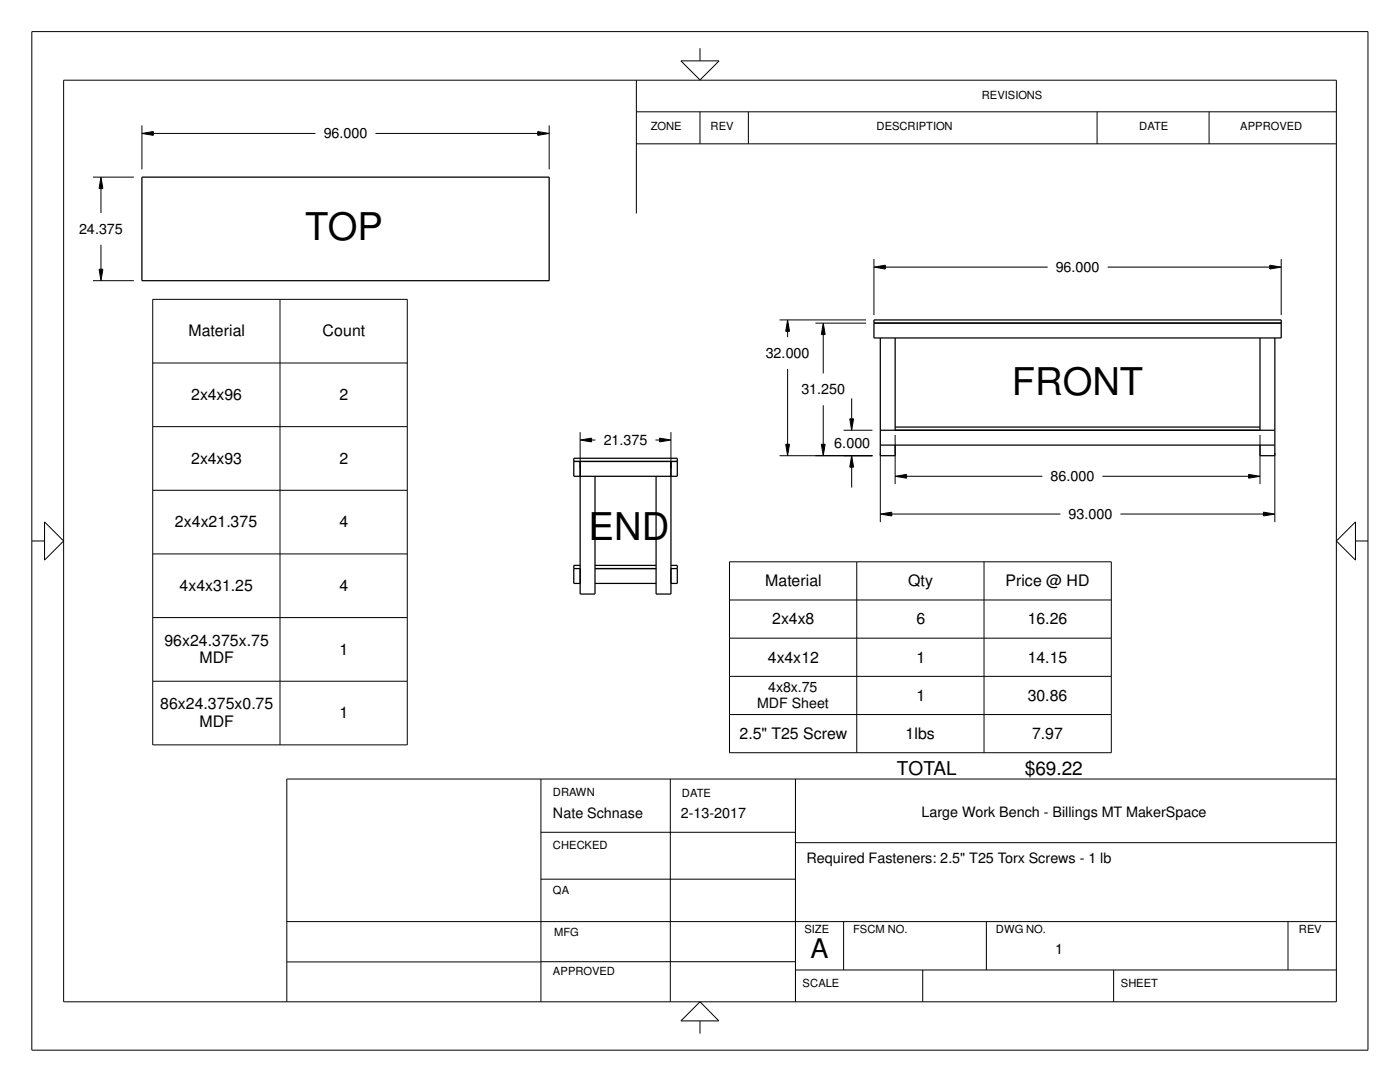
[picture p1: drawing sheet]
<svg xmlns="http://www.w3.org/2000/svg" width="279mm" height="216mm" viewBox="0 0 279 216" stroke-linecap="round" stroke-linejoin="round" font-family="sans-serif">
<g fill="none" stroke="#000" stroke-width=".25">
<path d="M28.3 35.3h81.3v20.7h-81.3zM174.4 63.8h81.3v3.6h-81.3zM174.4 64.5h81.3M175.7 67.4v23.5h2.9v-2.1M178.6 67.4v18.5M251.5 67.4v18.5M254.4 67.4v23.5h-2.9v-2.1M114.5 91.4h20.7v3.6h-20.7zM114.5 92.1h20.7M115.8 92.1v26.4h2.9v-23.5M133.9 92.1v26.4h-3v-23.5M175.7 88.8h78.7"/>
<path d="M175.7 85.9h78.7M178.6 85.2h72.9M114.5 113.5h1.3M115.8 112.8h-1.3v3.6h1.3M118.7 116.4h12.2M118.7 113.5h12.2M118.7 112.8h12.2M133.9 112.8h1.3v3.6h-1.3M133.9 113.5h1.3"/>
</g>
<g fill="none" stroke="#000" stroke-width=".2">
<path d="M6.3 6.3h266.7v203.2h-266.7zM12.7 16h254v183.9h-254zM127 16v26.6M135.9 12.1h7.6l-3.8 3.9zM139.7 9.6v2.5M18.5 35.3h8.2M20.2 37.6v4.9M20.2 35.3l.3 2.3h-.7zM28.3 25v8.8M28.3 26.6l2.3-.4v.8zM30.6 26.6h32.3M74.9 26.6h32.4"/>
<path d="M107.3 26.2l2.3 .4-2.3 .4zM109.6 25v8.8M127 22.3h139.7M127 28.7h139.7M139.7 22.3v6.4M149.4 22.3v6.4M218.9 22.3v6.4M241.3 22.3v6.4M18.5 56h8.2M19.8 53.7h.7l-.3 2.3zM20.2 48.9v4.8M30.5 59.7h50.8v88.9h-50.8z"/>
<path d="M55.9 59.7v88.9M174.4 51.7v11.2M174.4 53.3l2.3-.4v.8zM176.7 53.3h32.4M221.1 53.3h32.3M253.4 52.9l2.3 .4-2.3 .4zM255.7 51.7v11.2M30.5 72.4h50.8M155.6 63.8h17.2M157.2 63.8l.4 2.3h-.8zM157.2 66.1v1.2M157.2 73.6v15"/>
<path d="M162.7 64.5h10.1M164.3 64.5l.4 2.3h-.8zM164.3 66.8v7.7M170 79.5v4.1M30.5 85.1h50.8M30.5 97.8h50.8M115.8 86.2v7.2M115.8 87.8l2.3-.4v.8zM118.1 87.8h.7M130.8 87.8h.8M131.6 87.4l2.3 .4-2.3 .4zM133.9 86.2v7.2"/>
<path d="M155.6 90.9h18.5M156.8 88.6h.8l-.4 2.3zM163.9 88.6h.8l-.4 2.3zM164.3 80.9v7.7M168.4 85.9h5.7M169.6 83.6h.7l-.3 2.3zM170 93.2v4.1M170 90.9l.3 2.3h-.7zM175.7 90.4v13.8M178.6 86.8v9.8M178.6 95l2.3-.3v.7zM180.9 95h27.1"/>
<path d="M220 95h29.2M249.2 94.7l2.3 .3-2.3 .4zM251.5 86.8v9.8M254.4 90.4v13.8M6.3 107.9h2.6M8.9 104.1l3.8 3.8-3.8 3.9zM30.5 110.5h50.8M145.6 112.1h76.2v38.1h-76.2zM145.6 119.7h76.2M171 112.1v38.1M175.7 102.6l2.3-.4v.8zM178 102.6h33.6"/>
<path d="M196.4 112.1v38.1M223.6 102.6h28.5M252.1 102.2l2.3 .4-2.3 .4zM270.5 104.1v7.7l-3.8-3.9zM270.5 107.9h2.5M30.5 123.2h50.8M30.5 135.9h50.8M145.6 127.3h76.2M145.6 135h76.2M107.9 155.4v44.5M133.8 155.4v44.5M145.6 142.6h76.2"/>
<path d="M158.7 155.4v44.5M266.7 155.4h-209.5v44.5M107.9 175.4h50.8M107.9 166.1h50.8M158.7 168.1h108M57.2 191.9h50.7M57.2 183.9h209.5M107.9 191.9h50.8M139.7 199.9l3.8 3.8h-7.6zM158.7 193.5h108M168.4 183.9v9.6M184.1 193.5v6.4"/>
<path d="M196.8 183.9v9.6M222.2 193.5v6.4M257 183.9v9.6M139.7 203.7v2.5"/>
</g>
<g fill="#000">
<path d="M107.3 26.3l2.3 .3-2.3 .4zM253.4 53l2.3 .3-2.3 .4zM131.6 87.5l2.3 .3-2.3 .4zM249.2 94.7l2.3 .3-2.3 .4zM252.1 102.2l2.3 .4-2.3 .4z"/>
<path d="M20.2 35.4l.3 2.2h-.7z" fill-rule="evenodd"/>
<path d="M28.3 26.6l2.3-.3v.7z" fill-rule="evenodd"/>
<path d="M19.8 53.7h.7l-.3 2.3z" fill-rule="evenodd"/>
<path d="M174.4 53.3l2.3-.3v.7z" fill-rule="evenodd"/>
<path d="M157.2 63.9l.4 2.2h-.8z" fill-rule="evenodd"/>
<path d="M164.3 64.5l.4 2.3h-.7z" fill-rule="evenodd"/>
<path d="M115.8 87.8l2.3-.3v.7z" fill-rule="evenodd"/>
<path d="M156.8 88.6h.8l-.4 2.3z" fill-rule="evenodd"/>
<path d="M163.9 88.6h.8l-.4 2.3z" fill-rule="evenodd"/>
<path d="M169.6 83.6h.7l-.3 2.3z" fill-rule="evenodd"/>
<path d="M170 91l.3 2.2h-.7z" fill-rule="evenodd"/>
<path d="M178.6 95l2.3-.3v.7z" fill-rule="evenodd"/>
<path d="M175.7 102.6l2.3-.4v.8z" fill-rule="evenodd"/>
</g>
<g font-size="7.6">
<text x="60.9" y="47.8">TOP</text>
<text x="201.9" y="78.9">FRONT</text>
<text x="117.5" y="107.8">END</text>
</g>
<text font-size="5.4" x="161.8" y="191.1">A</text>
<g font-size="3.8">
<text x="179" y="154.6">TOTAL</text>
<text x="204.5" y="154.6">$69.22</text>
</g>
<g font-size="3.2">
<text x="37.6" y="67.1">Material</text>
<text x="64.4" y="67.1">Count</text>
<text x="38.1" y="79.8">2x4x96</text>
<text x="67.8" y="79.8">2</text>
<text x="38.1" y="92.5">2x4x93</text>
<text x="67.8" y="92.5">2</text>
<text x="34.9" y="105.2">2x4x21.375</text>
<text x="67.8" y="105.2">4</text>
<text x="35.9" y="117.9">4x4x31.25</text>
<text x="67.8" y="117.9">4</text>
<text x="152.7" y="117">Material</text>
<text x="181.3" y="117">Qty</text>
<text x="200.7" y="117">Price @ HD</text>
<text x="154.1" y="124.6">2x4x8</text>
<text x="182.9" y="124.6">6</text>
<text x="205.1" y="124.6">16.26</text>
<text x="32.9" y="128.9">96x24.375x.75</text>
<text x="67.8" y="130.6">1</text>
<text x="39.8" y="132.4">MDF</text>
<text x="153.2" y="132.2">4x4x12</text>
<text x="182.9" y="132.2">1</text>
<text x="205.1" y="132.2">14.15</text>
<text x="32" y="141.6">86x24.375x0.75</text>
<text x="67.8" y="143.3">1</text>
<text x="182.9" y="139.8">1</text>
<text x="205.1" y="139.8">30.86</text>
<text x="39.8" y="145.1">MDF</text>
<text x="147.6" y="147.4">2.5&quot; T25 Screw</text>
<text x="180.7" y="147.4">1lbs</text>
<text x="206" y="147.4">7.97</text>
</g>
<g font-size="2.9">
<text x="64.6" y="27.6">96.000</text>
<text x="15.8" y="46.6">24.375</text>
<text x="210.7" y="54.2">96.000</text>
<text x="152.8" y="71.4">32.000</text>
<text x="159.9" y="78.6">31.250</text>
<text x="120.5" y="88.7">21.375</text>
<text x="166.5" y="89.3">6.000</text>
<text x="209.7" y="96">86.000</text>
<text x="213.3" y="103.5">93.000</text>
<text x="110.4" y="163.3">Nate Schnase</text>
<text x="135.8" y="163.2">2-13-2017</text>
<text x="183.9" y="163">Large Work Bench - Billings MT MakerSpace</text>
<text x="161" y="172.2">Required Fasteners: 2.5&quot; T25 Torx Screws - 1 lb</text>
<text x="210.6" y="190.3">1</text>
</g>
<g font-size="2.8">
<text x="151.1" y="141.3">MDF Sheet</text>
<text x="153.3" y="138.1">4x8x.75</text>
</g>
<g font-size="2.2">
<text x="195.9" y="19.7">REVISIONS</text>
<text x="129.9" y="25.9">ZONE</text>
<text x="141.8" y="25.9">REV</text>
<text x="174.9" y="25.9">DESCRIPTION</text>
<text x="227.4" y="25.9">DATE</text>
<text x="247.5" y="25.9">APPROVED</text>
<text x="110.4" y="158.7">DRAWN</text>
<text x="136.1" y="159">DATE</text>
<text x="110.4" y="169.4">CHECKED</text>
<text x="110.4" y="178.3">QA</text>
<text x="110.6" y="186.8">MFG</text>
<text x="160.5" y="186.2">SIZE</text>
<text x="170.3" y="186.2">FSCM NO.</text>
<text x="198.8" y="186.2">DWG NO.</text>
<text x="259.2" y="186.2">REV</text>
<text x="110.4" y="194.6">APPROVED</text>
<text x="160.2" y="197">SCALE</text>
<text x="223.7" y="197">SHEET</text>
</g>
</svg>
